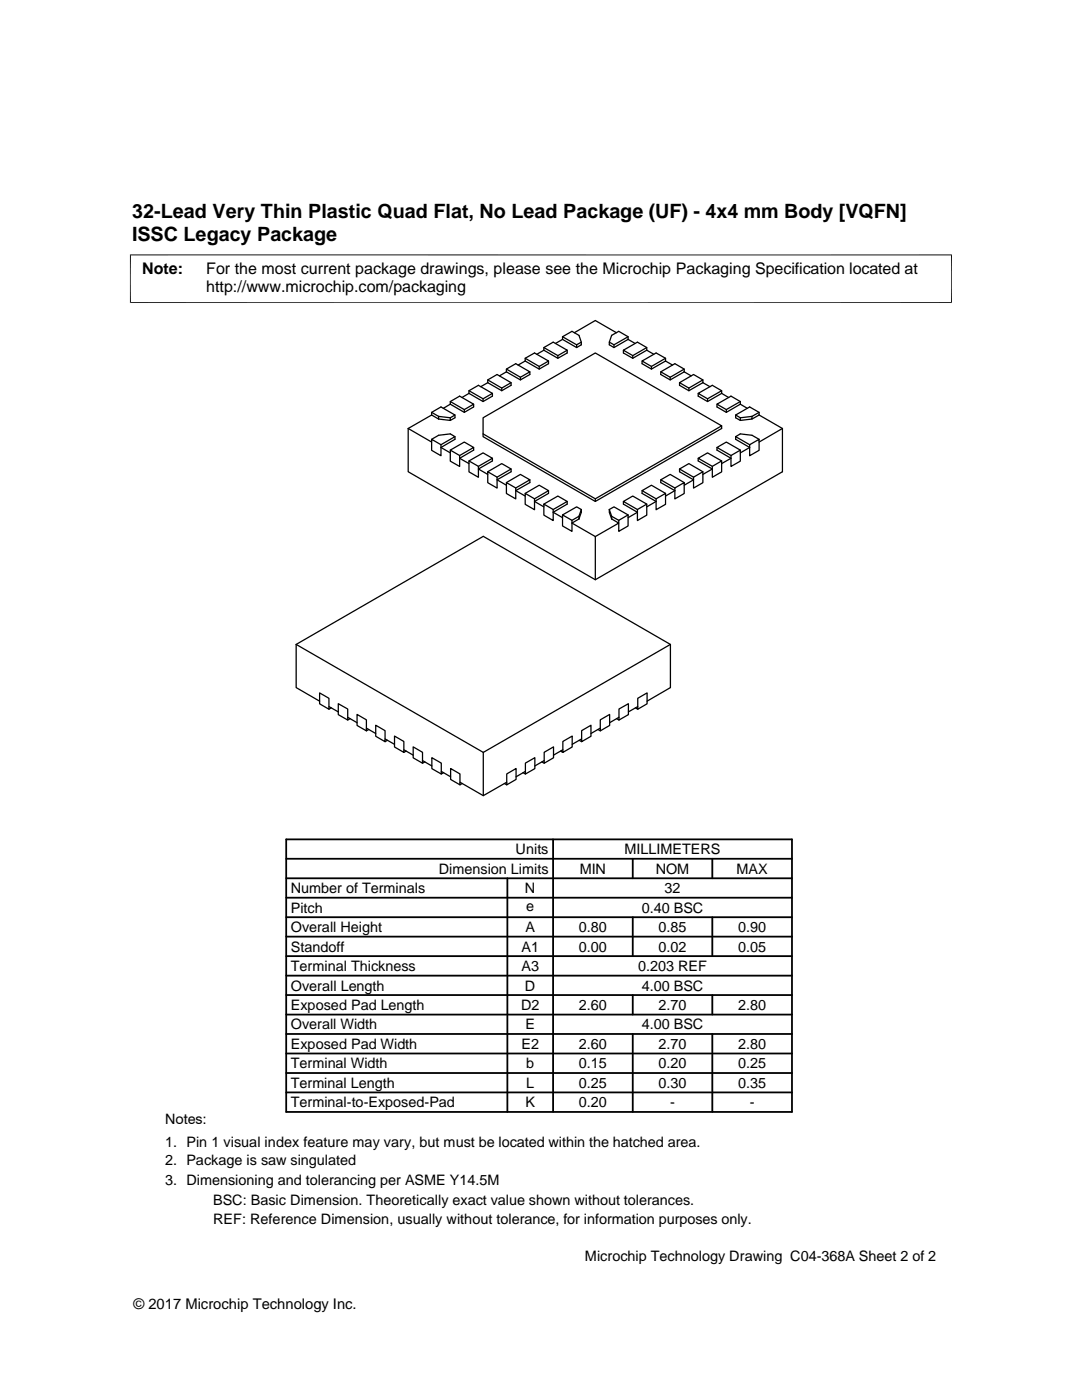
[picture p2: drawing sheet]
<svg xmlns="http://www.w3.org/2000/svg" width="216mm" height="279mm" viewBox="0 0 216 279" stroke-linecap="round" stroke-linejoin="round" font-family="sans-serif">
<g fill="none" stroke="#000" stroke-width=".25">
<path d="M93.6 78.5l-1.4 .8M93.6 78.5l2.8 1.6 1.9-1v-.6M93.6 78l2.8 1.6 1.9-1.1-2.8-1.6-1.9 1.1v.5M96.4 79.6v.5M97.3 76.4l-1.4 .8M97.3 76.4l2.8 1.6 1.9-1.1v-.5M97.3 75.8l2.8 1.6 1.9-1-2.8-1.7-1.9 1.1v.6M100.1 77.4v.6M101 74.2l-1.3 .8M101 74.2l2.8 1.6 1.9-1.1v-.5M101 73.7l2.8 1.6 1.9-1.1-2.8-1.6-1.9 1.1v.5M103.8 75.3v.5"/>
<path d="M104.8 72.1l-1.4 .8M104.8 72.1l2.8 1.6 1.9-1.1v-.5M104.8 71.5l2.8 1.6 1.9-1-2.8-1.7-1.9 1.1v.6M107.6 73.1v.6M108.5 69.9l-1.4 .8M108.5 69.9l2.8 1.6 1.9-1.1v-.5M108.5 69.4l2.8 1.6 1.9-1.1-2.8-1.6-1.9 1.1v.5M111.3 71v.5M112.2 67.7l-1.4 .8M112.2 67.2l2.9 1.6 .9-.5M112.2 67.2l1.9-1.1 1.4 .8 .5 1.4v.5l-.9 .6-2.9-1.7zM115.1 68.8v.6"/>
<path d="M122 66.9l1.5-.8 1.8 1.1v.5l-2.8 1.7-.9-.6v-.5zM122.5 68.8v.6M123 66.4l-4.2-2.4-4.2 2.4M125.3 67.2l-2.8 1.6-.9-.5M125.3 67.7l1.4 .8M126.3 71v.5M128.1 72.1v.5l1.9 1.1 2.8-1.6M129.1 69.4l-2.8 1.6-1.9-1.1 2.8-1.6 1.9 1.1v.5M129.1 69.9l-2.8 1.6-1.9-1.1v-.5M129.1 69.9l1.4 .8M130 73.1v.6M131.8 74.2v.5l1.9 1.1 2.8-1.6"/>
<path d="M132.8 71.5l-2.8 1.6-1.9-1 2.8-1.7 1.9 1.1v.6M132.8 72.1l1.4 .8M133.7 75.3v.5M135.6 76.4v.5l1.9 1.1 2.8-1.6M136.5 73.7l-2.8 1.6-1.9-1.1 2.9-1.6 1.8 1.1v.5M136.5 74.2l1.4 .8M137.5 77.4v.6M140.3 75.8l-2.8 1.6-1.9-1 2.8-1.7 1.9 1.1v.6M140.3 76.4l1.4 .8M141.2 79.6v.5M144 78l-2.8 1.6-1.9-1.1 2.8-1.6 1.9 1.1v.5M144 78.5l-2.8 1.6-1.9-1v-.6"/>
<path d="M144 78.5l1.4 .8M81.4 85.5l4.7 2.7M81.4 85.5v8.6l37.4 21.6 37.3-21.6v-8.6M86.1 87.7l1.4-.8 2.4-.3 .9 .5-2.8 1.7M86.1 82.3l1.4 .8M86.1 82.8v-.5l1.9-1.1 2.8 1.6-.9 .6M86.1 87.7l1.9 1.1v2.2l-1.9-1.1zM86.1 82.8l1.4 .8M86.1 82.8l-4.7 2.7M87.5 83.1l2.4 .3M87.5 83.1v.5M89.9 80.7l-1.4 .8"/>
<path d="M89.9 80.7l2.7 1.6 1.9-1.1v-.5M89.9 89.8l2.7-1.6 1.9 1.1-2.8 1.6M89.9 80.1l2.7 1.6 1.9-1-2.8-1.6-1.8 1v.6M89.9 89.8l1.8 1.1v2.2l-1.8-1.1zM89.9 83.4v.5l-2.4-.3M90.8 87.1v.6l-2.8 1.6 1.9 1.1M90.8 82.8v.6l-.9 .5M92.6 81.7v.6M93.6 92l2.8-1.6 1.9 1.1-2.8 1.6M93.6 92l1.9 1.1v2.2l-1.9-1.1zM94.5 89.3v.5l-2.8 1.7 1.9 1M96.4 83.4l22.4-13 25.2 14.6-25.2 14.5-22.4-12.9z"/>
<path d="M97.3 94.1l2.8-1.6 1.9 1.1-2.8 1.6M97.3 94.1l1.9 1.1v2.2l-1.9-1.1zM98.3 91.5v.5l-2.8 1.6 1.8 1.1M101 96.3l2.8-1.6 1.9 1.1-2.8 1.6M101 96.3l1.9 1.1v2.2l-1.9-1.1zM102 93.6v.5l-2.8 1.7 1.8 1M104.8 98.5l2.8-1.7 1.9 1.1-2.8 1.6M104.8 98.5l1.9 1v2.2l-1.9-1.1zM105.7 95.8v.5l-2.8 1.6 1.9 1.1M109.5 97.9v.6l-2.8 1.6 1.8 1.1M118.8 99.5v.6M128.1 97.9v.6l2.8 1.6-1.8 1.1"/>
<path d="M130.9 99.5l1.9-1v2.1l-1.9 1.1zM131.8 95.8v.5l2.9 1.6-1.9 1.1M132.8 98.5l-2.8-1.7-1.9 1.1 2.8 1.6M134.7 97.4l1.8-1.1v2.2l-1.8 1.1zM135.6 93.6v.5l2.8 1.7-1.9 1M136.5 96.3l-2.8-1.6-1.9 1.1 2.9 1.6M138.4 95.2l1.9-1.1v2.2l-1.9 1.1zM139.3 91.5v.5l2.8 1.6-1.8 1.1M140.3 94.1l-2.8-1.6-1.9 1.1 2.8 1.6M142.1 93.1l1.9-1.1v2.2l-1.9 1.1zM143.1 89.3v.5l2.8 1.7-1.9 1M144 92l-2.8-1.6-1.9 1.1 2.8 1.6"/>
<path d="M144 85v.5l-25.2 14.6-22.4-13v-.5M144.9 81.7v.6M145.9 90.9l1.8-1.1v2.2l-1.8 1.1zM146.8 82.8v.6l.9 .5M146.8 87.1v.6l2.8 1.6-1.9 1.1M147.7 80.1l-2.8 1.6-1.8-1 2.8-1.6 1.8 1v.6M147.7 89.8l-2.8-1.6-1.8 1.1 2.8 1.6M147.7 80.7l-2.8 1.6-1.8-1.1v-.5M147.7 80.7l1.4 .8M149.6 88.8l1.9-1.1v2.2l-1.9 1.1zM150.1 83.1l-2.4 .3v.5M150.1 83.1v.5l-2.4 .3"/>
<path d="M151.5 82.8v-.5l-1.9-1.1-2.8 1.6 .9 .6M151.5 87.7l-1.4-.8-2.4-.3-.9 .5 2.8 1.7M151.5 82.8l-1.4 .8M151.5 82.3l-1.4 .8M151.5 82.8l4.6 2.7M156.1 85.5l-4.6 2.7M108.5 100.6l2.8-1.6 1.9 1.1-2.8 1.6M108.5 100.6l1.9 1.1v2.2l-1.9-1.1zM112.2 102.8l1.9 1v2.2l-1.9-1zM113.2 100.1v.5l-2.8 1.6 1.8 1.1M115.5 103.6l-1.4 .8 4.7 2.7M115.5 103l-1.4 .8"/>
<path d="M115.5 103v.6M116 101.7l-.9-.5-2.9 1.6M116 101.7l-.5 1.3M116 101.7v.5l-.5 1.4M118.8 107.1v8.6M121.6 101.7l.9-.5 2.8 1.6M121.6 101.7v.5l.4 1.4M121.6 101.7l.4 1.3M122 103l1.5 .8M122 103.6l1.5 .8-4.7 2.7M122 103v.6M123.5 103.8l1.8-1v2.2l-1.8 1z"/>
<path d="M124.4 100.1v.5l2.8 1.6-1.9 1.1M127.2 101.7l1.9-1.1v2.2l-1.9 1.1zM129.1 100.6l-2.8-1.6-1.9 1.1 2.8 1.6M59.1 128.6l37.3 21.6M59.1 128.6v8.6l4.7 2.7M59.1 128.6l37.3-21.6 37.4 21.6v8.6l-4.7 2.7M63.8 138.3l1.8 1.1v2.1l-1.8-1zM127.3 139.4l1.8-1.1v2.2l-1.8 1zM133.8 128.6l-37.4 21.6M65.6 141l1.9 1.1M66.1 141.3l-.5 .2M67.5 140.4l1.9 1.1v2.2l-1.9-1.1z"/>
<path d="M69.4 143.2l1.8 1M69.9 143.4l-.5 .3M71.2 142.6l1.9 1.1v2.2l-1.9-1.1zM73.1 145.3l1.9 1.1M73.6 145.6l-.5 .3M75 144.7l1.8 1.1v2.2l-1.8-1.1zM76.8 147.5l1.9 1M76.8 148l.5-.3zM78.7 146.9l1.9 1.1v2.2l-1.9-1.1zM80.6 149.6l1.8 1.1M81 149.9l-.4 .3M82.4 149.1l1.9 1v2.2l-1.9-1.1z"/>
<path d="M84.3 151.8l1.9 1.1M84.8 152.1l-.5 .2M86.2 151.2l1.9 1.1v2.2l-1.9-1.1zM88.1 153.9l1.8 1.1M88.5 154.2l-.4 .3M89.9 153.4l1.9 1.1v2.1l-1.9-1zM91.8 156.1l4.6 2.7 4.7-2.7M92.2 156.4l-.4 .2M96.4 150.2v8.6M100.6 156.4l.5 .2M101.1 154.5l1.9-1.1v2.2l-1.9 1zM104.4 154.2l.4 .3"/>
<path d="M104.8 153.9l-1.8 1.1M104.8 152.3l1.9-1.1v2.2l-1.9 1.1zM108.1 152.1l.5 .2M108.6 151.8l-1.9 1.1M108.6 150.1l1.8-1v2.1l-1.8 1.1zM111.8 149.9l.5 .3M112.3 149.6l-1.9 1.1M112.3 148l1.9-1.1v2.2l-1.9 1.1zM115.6 147.7l.5 .3M116.1 147.5l-1.9 1M116.1 145.8l1.8-1.1v2.2l-1.8 1.1zM119.3 145.6l.5 .3"/>
<path d="M119.8 145.3l-1.9 1.1M119.8 143.7l1.8-1.1v2.2l-1.8 1.1zM123 143.4l.5 .3M123.5 143.2l-1.9 1M123.5 141.5l1.9-1.1v2.2l-1.9 1.1zM126.8 141.3l.5 .2M127.3 141l-1.9 1.1"/>
</g>
<g fill="none" stroke="#000" stroke-width=".36">
<path d="M57.1 179.2h100.9M57.1 175.3h100.9M57.1 171.4h100.9M57.1 167.5h100.9v54.4h-100.9zM101.2 175.3v46.6M110.4 167.5v54.4M126.3 171.4v3.9M142.1 171.4v3.9M57.1 186.9h100.9M57.1 183h100.9M57.1 198.6h100.9M57.1 194.7h100.9"/>
<path d="M57.1 190.8h100.9M126.3 183v7.8M126.3 198.6v3.9M142.1 183v7.8M142.1 198.6v3.9M57.1 214.1h100.9M57.1 206.4h100.9M57.1 202.5h100.9M57.1 210.2h100.9M57.1 218h100.9M126.3 206.4v15.5M142.1 206.4v15.5"/>
</g>
<path d="M26 50.8v9.7M189.9 50.8v9.7M189.9 50.9h-164M25.9 60.4h164" fill="none" stroke="#000" stroke-width=".2"/>
<g font-size="3.9">
<text x="26.4" y="43.5">32-Lead Very Thin Plastic Quad Flat, No Lead Package (UF) - 4x4 mm Body [VQFN]</text>
<text x="26.4" y="48">ISSC Legacy Package</text>
</g>
<g font-size="3.2">
<text x="28.4" y="54.6">Note:</text>
<text x="41.1" y="58.3">http://www.microchip.com/packaging</text>
<text x="41.1" y="54.6">For the most current package drawings, please see the Microchip Packaging Specification located at</text>
</g>
<g font-size="2.9">
<text x="102.9" y="170.5">Units</text>
<text x="124.6" y="170.5">MILLIMETERS</text>
<text x="58" y="178.2">Number of Terminals</text>
<text x="87.6" y="174.4">Dimension Limits</text>
<text x="104.8" y="178.2">N</text>
<text x="115.7" y="174.4">MIN</text>
<text x="130.8" y="174.4">NOM</text>
<text x="132.6" y="178.2">32</text>
<text x="147" y="174.4">MAX</text>
<text x="58" y="182.1">Pitch</text>
<text x="105" y="181.8">e</text>
<text x="128" y="182.1">0.40 BSC</text>
<text x="58" y="186">Overall Height</text>
<text x="58" y="189.9">Standoff</text>
<text x="104.1" y="189.9">A1</text>
<text x="104.8" y="186">A</text>
<text x="115.5" y="186">0.80</text>
<text x="115.5" y="189.9">0.00</text>
<text x="131.4" y="186">0.85</text>
<text x="131.4" y="189.9">0.02</text>
<text x="147.3" y="186">0.90</text>
<text x="147.3" y="189.9">0.05</text>
<text x="58" y="193.8">Terminal Thickness</text>
<text x="58" y="197.7">Overall Length</text>
<text x="104.1" y="193.8">A3</text>
<text x="104.8" y="197.7">D</text>
<text x="127.3" y="193.8">0.203 REF</text>
<text x="128" y="197.7">4.00 BSC</text>
<text x="58" y="201.6">Exposed Pad Length</text>
<text x="104" y="201.6">D2</text>
<text x="115.5" y="201.6">2.60</text>
<text x="131.4" y="201.6">2.70</text>
<text x="147.3" y="201.6">2.80</text>
<text x="58" y="205.4">Overall Width</text>
<text x="58" y="209.3">Exposed Pad Width</text>
<text x="104" y="209.3">E2</text>
<text x="104.8" y="205.4">E</text>
<text x="115.5" y="209.3">2.60</text>
<text x="128" y="205.4">4.00 BSC</text>
<text x="131.4" y="209.3">2.70</text>
<text x="147.3" y="209.3">2.80</text>
<text x="58" y="213.2">Terminal Width</text>
<text x="105" y="213.2">b</text>
<text x="115.5" y="213.2">0.15</text>
<text x="131.4" y="213.2">0.20</text>
<text x="147.3" y="213.2">0.25</text>
<text x="58" y="217.1">Terminal Length</text>
<text x="58" y="221">Terminal-to-Exposed-Pad</text>
<text x="104.8" y="221">K</text>
<text x="105" y="217.1">L</text>
<text x="115.5" y="217.1">0.25</text>
<text x="115.5" y="221">0.20</text>
<text x="131.4" y="217.1">0.30</text>
<text x="133.7" y="221">-</text>
<text x="147.3" y="217.1">0.35</text>
<text x="149.6" y="221">-</text>
<text x="32.9" y="224.3">Notes:</text>
<text x="32.9" y="228.9">1. Pin 1 visual index feature may vary, but must be located within the hatched area.</text>
<text x="32.9" y="232.6">2. Package is saw singulated</text>
<text x="32.9" y="236.5">3. Dimensioning and tolerancing per ASME Y14.5M</text>
<text x="42.5" y="244.3">REF: Reference Dimension, usually without tolerance, for information purposes only.</text>
<text x="42.5" y="240.6">BSC: Basic Dimension. Theoretically exact value shown without tolerances.</text>
<text x="116.7" y="251.7">Microchip Technology Drawing C04-368A Sheet 2 of 2</text>
<text x="26.6" y="261.3">© 2017 Microchip Technology Inc.</text>
</g>
</svg>
